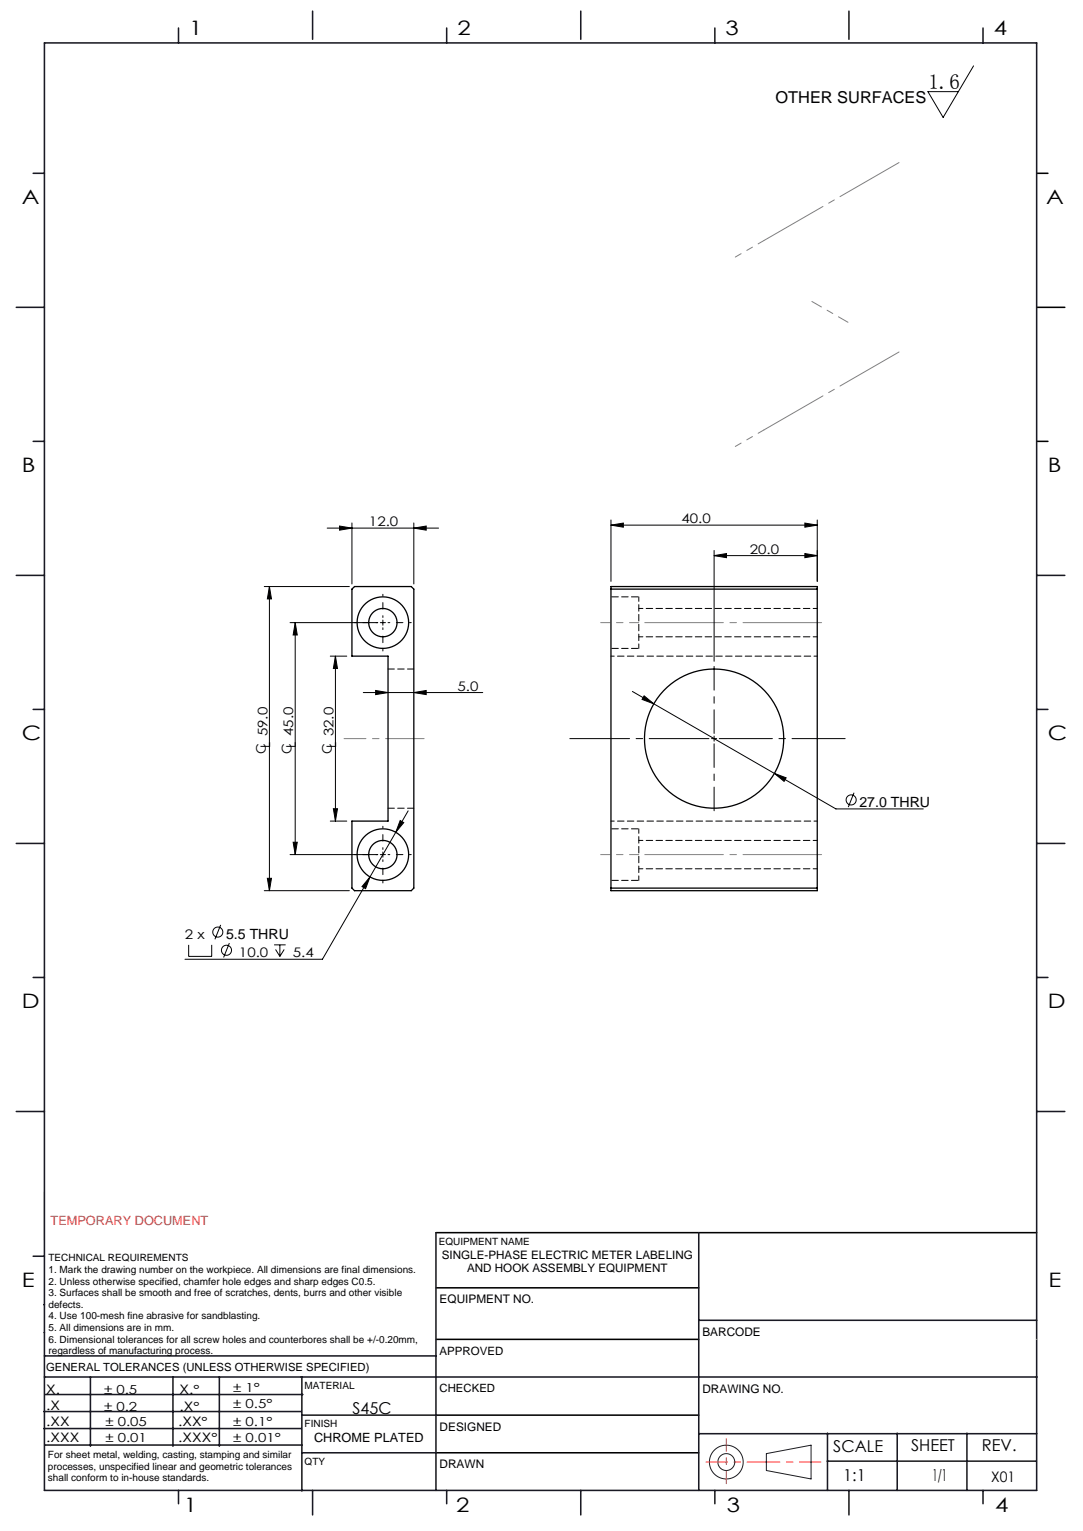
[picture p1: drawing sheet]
<svg xmlns="http://www.w3.org/2000/svg" width="210mm" height="297mm" viewBox="0 0 210 297" stroke-linecap="round" stroke-linejoin="round" font-family="sans-serif">
<g fill="none" stroke="#191924" stroke-width=".19">
<path d="M8.6 231.2v9.4M148.6 282l8.7-1.6v6.5l-8.7-1.6z"/>
<circle cx="140.8" cy="283.6" r="3.3"/>
<circle cx="140.8" cy="283.6" r="1.64"/>
</g>
<path d="M201 33.6h2.2M201 59.6h5.5M201 85.6h2.2M84.5 239.1h116.5M84.6 259.8h50.9M84.6 249.8h50.9M84.6 274.5h50.9M84.5 281.8h51" fill="none" stroke="#000" stroke-width=".3"/>
<path d="M136.9 283.6h22.3" fill="none" stroke="#f00" stroke-width=".19" stroke-dasharray="6.3 1.3 1.3 1.3" stroke-dashoffset="2.2"/>
<path d="M140.8 287.8v-8.7" fill="none" stroke="#f00" stroke-width=".19" stroke-dasharray="6.3 1.3 1.3 1.3" stroke-dashoffset="3.9"/>
<g fill="none" stroke="#191924" stroke-width=".3">
<path d="M8.6 8.3h192.4v280.8h-192.4zM34.6 5.4v2.9M60.6 2.2v5.4M86.6 5.4v2.9M112.6 2.2v5.4M138.6 5.4v2.9M164.6 2.2v5.4M190.6 5.4v2.9M6.4 33.6h2.2M3.2 59.6h5.4M6.4 85.6h2.2M3.2 111.6h5.4"/>
<path d="M201 111.6h5.5M6.4 137.6h2.2M201 137.6h2.2M3.2 163.6h5.4M201 163.6h5.5M6.4 189.6h2.2M201 189.6h2.2M3.2 215.6h5.4M201 215.6h5.5M84.5 239.1v50M135.5 239.1v50M6.4 243.7h2.2"/>
<path d="M8.5 253.1h.1M8.6 258.5h.1M135.5 256.1h65.5M8.5 277.1h49.9M8.5 273.8h49.9M8.6 267.1h75.9M8.6 263h75.9M8.8 270.5h49.9M17.5 267.1v13.5M33.5 267.1v13.5M42.5 267.1v13.5M58.5 267.1v22.1"/>
<path d="M58.6 274.5h26M84.6 267.1h116.5M135.5 278.1h65.5M160.5 278v11.1M174 278v11.1M187.5 278v11.1M8.8 280.3h49.7M34.6 289.1v2.6M58.5 281.8h26M60.6 289.1v4.8M86.6 289.1v2.6M112.6 289.1v4.8"/>
<path d="M138.6 289.1v2.6M160.4 283.5h40.6M164.6 289.1v4.8M190.6 289.1v2.6"/>
</g>
<path d="M201 259.8h.1" fill="none" stroke="#c0c0c0" stroke-width=".19"/>
<g fill="none" stroke="#000" stroke-width=".19">
<path d="M188.8 12.8l-5.9 10-3-5h5.9M51.2 113.8h16.5M52.2 113.8v59M52.2 113.8l.4 2.4h-.8zM63.4 102.4h21.6M65.8 102l2.4 .4-2.4 .4zM68.2 101.4v11.9M80.2 102.4l2.4-.4v.8zM80.2 101.4v11.9M118.5 101.9l2.4-.4v.8zM118.5 100.9v11.9M118.5 101.9h40"/>
<path d="M138.5 107.8l2.4-.4v.8zM138.5 106.8v21.5M138.5 107.8h20M156.1 107.4l2.4 .4-2.4 .4zM156.1 101.5l2.4 .4-2.4 .4zM158.5 100.9v11.9M56.2 120.8h17M57.2 120.8v45M57.2 120.8l.4 2.4h-.8zM64 127.3h3.2M65 127.3v32M65 127.3l.4 2.4h-.8z"/>
<path d="M70.4 134.3h23.2M72.8 133.9l2.4 .4-2.4 .4zM73.7 120.8h1M74.2 120.3v1M80.2 134.3l2.4-.4v.8zM122.6 134.1l39.5 22.8h16.9M124.9 135l1.9 1.5-2.3-.8zM64 159.3h3.2M64.6 156.9h.8l-.4 2.4zM77.6 159.2l.7 .4-1.6 1.9zM79.1 157.3l-16.6 28.8h-26.6M138 143.3h1"/>
<path d="M138.5 142.8v1M150.2 150l2.2 .9-.4 .7zM165.6 153.8l-1.1 2.8M42.8 179.4l-1.1 2.8M51.2 172.8h16.5M51.8 170.4h.8l-.4 2.4zM56.2 165.8h17M56.8 163.4h.8l-.4 2.4zM71.7 170.1l-.8 2.3-.7-.4zM73.7 165.8h1M74.2 165.3v1M36.6 183.3v2.2h4.5v-2.2"/>
<path d="M44.5 182.9l-1.1 2.8M53.2 183.3h2.2M53.4 184.2l.9 1.3M54.3 183.3v2.2M55.1 184.2l-.8 1.3"/>
<circle cx="165" cy="155.2" r=".98"/>
<circle cx="42.2" cy="180.8" r=".98"/>
<circle cx="43.9" cy="184.3" r=".98"/>
</g>
<path d="M138.5 142.3v-13M138.5 144.3v13" fill="none" stroke="#000" stroke-width=".19" stroke-dasharray="15.2 1.3 1.3 1.3" stroke-dashoffset="10.6"/>
<path d="M137.5 143.3h-27" fill="none" stroke="#000" stroke-width=".19" stroke-dasharray="15.2 1.3 1.3 1.3" stroke-dashoffset="3.7"/>
<path d="M139.5 143.3h24.4" fill="none" stroke="#000" stroke-width=".19" stroke-dasharray="15.2 1.3 1.3 1.3" stroke-dashoffset="4.9"/>
<path d="M74.2 119.8v-4.5M73.2 120.8h-4.5M74.2 121.8v4.5M75.2 120.8h4.5M73.2 165.8h-4.5M74.2 164.8v-4.5M74.2 166.8v4.5M75.2 165.8h4.5" fill="none" stroke="#000" stroke-width=".19" stroke-dasharray="15.2 1.3 1.3 1.3" stroke-dashoffset="14.9"/>
<path d="M160.5 120.8h-36.6M160.5 165.8h-36.6" fill="none" stroke="#808080" stroke-width=".19" stroke-dasharray="15.2 1.3 1.3 1.3" stroke-dashoffset="-1.2"/>
<path d="M123.9 120.8h-7.4M123.9 165.8h-7.4" fill="none" stroke="#808080" stroke-width=".19" stroke-dasharray="15.2 1.3 1.3 1.3" stroke-dashoffset="13.4"/>
<path d="M82.2 143.3h-15.5" fill="none" stroke="#808080" stroke-width=".19" stroke-dasharray="15.2 1.3 1.3 1.3" stroke-dashoffset="7.8"/>
<path d="M164.4 62.5l-7-4" fill="none" stroke="#808080" stroke-width=".19" stroke-dasharray="15.2 1.3 1.3 1.3" stroke-dashoffset="13.1"/>
<path d="M174.3 31.5l-26.2 15.2M174.3 68.3l-26.2 15.1" fill="none" stroke="#808080" stroke-width=".19" stroke-dasharray="15.2 1.3 1.3 1.3" stroke-dashoffset="2"/>
<path d="M148.1 46.7l-5.5 3.2M148.1 83.4l-5.5 3.2" fill="none" stroke="#808080" stroke-width=".19" stroke-dasharray="15.2 1.3 1.3 1.3" stroke-dashoffset="13.9"/>
<g fill="#000">
<path d="M52.2 113.8l.4 2.4h-.8zM51.8 170.4h.8l-.4 2.4zM65 127.3l.4 2.4h-.8zM64.6 156.9h.8l-.4 2.4zM57.2 120.8l.4 2.4h-.8zM56.8 163.4h.8l-.4 2.4z"/>
<path d="M65.8 102l2.4 .4-2.4 .4zM80.2 102.4l2.4-.4v.8zM72.8 133.9l2.4 .4-2.4 .4zM80.2 134.3l2.4-.4v.8z"/>
<path d="M118.5 101.9l2.4-.4v.8zM156.1 101.5l2.4 .4-2.4 .4zM124.9 135l-.4 .7 2.3 .8zM150.2 150l1.8 1.6 .4-.7zM77.6 159.2l-.9 2.3 1.6-1.9zM71.7 170.1l-1.5 1.9 .7 .4z"/>
<path d="M138.5 107.8l2.4-.4v.8zM156.1 107.4l2.4 .4-2.4 .4z"/>
</g>
<g fill="none" stroke="#000" stroke-width=".25">
<path d="M68.2 114.3l.5-.5h11l.5 .5v58l-.5 .5h-11l-.5-.5v-13h7v-32h-7zM118.5 114.3h40M118.5 113.8h40v59h-40zM118.5 172.3h40"/>
<circle cx="74.2" cy="120.8" r="5"/>
<circle cx="74.2" cy="120.8" r="2.75"/>
<circle cx="138.5" cy="143.3" r="13.5"/>
<circle cx="74.2" cy="165.8" r="5"/>
<circle cx="74.2" cy="165.8" r="2.75"/>
</g>
<path d="M123.9 125.8v-10M123.9 170.8v-10" fill="none" stroke="#000" stroke-width=".19" stroke-dasharray="1.3 .6" stroke-dashoffset=".4"/>
<path d="M118.5 127.3h40M158.5 159.3h-40" fill="none" stroke="#000" stroke-width=".19" stroke-dasharray="1.3 .6" stroke-dashoffset=".6"/>
<path d="M123.9 115.8h-5.4M118.5 125.8h5.4M118.5 170.8h5.4M123.9 160.8h-5.4" fill="none" stroke="#000" stroke-width=".19" stroke-dasharray="1.3 .6" stroke-dashoffset="-.2"/>
<path d="M158.5 118h-34.6M123.9 123.5h34.6M123.9 168.5h34.6M158.5 163h-34.6" fill="none" stroke="#000" stroke-width=".19" stroke-dasharray="1.3 .6" stroke-dashoffset=".5"/>
<path d="M80.2 129.8h-5M75.2 156.8h5" fill="none" stroke="#000" stroke-width=".19" stroke-dasharray="1.3 .6"/>
<text font-size="4.1" x="180" y="17.2">1.6</text>
<g font-size="3.9">
<text x="36.7" y="6.9">1</text>
<text x="88.7" y="6.9">2</text>
<text x="140.7" y="6.9">3</text>
<text x="192.7" y="6.9">4</text>
<text x="4.2" y="39.5">A</text>
<text x="202.9" y="39.5">A</text>
<text x="4.2" y="91.5">B</text>
<text x="203.2" y="91.5">B</text>
<text x="4.2" y="143.5">C</text>
<text x="203.2" y="143.5">C</text>
<text x="4.2" y="195.5">D</text>
<text x="203.2" y="195.5">D</text>
<text x="4.2" y="249.6">E</text>
<text x="203.3" y="249.6">E</text>
<text x="35.7" y="293.4">1</text>
<text x="88.4" y="293.4">2</text>
<text x="141" y="293.4">3</text>
<text x="193" y="293.4">4</text>
</g>
<g font-size="3.2">
<text x="150.4" y="20">OTHER SURFACES</text>
<text x="68.4" y="274.4">S45C</text>
<text x="161.6" y="281.7">SCALE</text>
<text x="176.7" y="281.5">SHEET</text>
<text x="190.4" y="281.5">REV.</text>
<text x="163.5" y="287.3">1:1</text>
<text x="180.8" y="287.3">1/1</text>
</g>
<text font-size="2.8" x="192.2" y="287.5">X01</text>
<g font-size="2.7">
<text x="166.7" y="156.5">27.0 THRU</text>
<text x="43.8" y="182.2">5.5 THRU</text>
</g>
<g font-size="2.6">
<text x="132.2" y="101.5">40.0</text>
<text x="71.5" y="102.1">12.0</text>
<text x="145.4" y="107.4">20.0</text>
<text x="88.7" y="134">5.0</text>
<text x="51.5" y="146.2" transform="rotate(-90 51.5 146.2)">C</text>
<text x="52.4" y="145.2" transform="rotate(-90 52.4 145.2)">L 59.0</text>
<text x="56.5" y="146.2" transform="rotate(-90 56.5 146.2)">C</text>
<text x="57.4" y="145.2" transform="rotate(-90 57.4 145.2)">L 45.0</text>
<text x="64.3" y="146.2" transform="rotate(-90 64.3 146.2)">C</text>
<text x="65.2" y="145.2" transform="rotate(-90 65.2 145.2)">L 32.0</text>
<text x="35.9" y="182.2">2 x</text>
<text x="46.3" y="185.7">10.0</text>
<text x="56.8" y="185.7">5.4</text>
</g>
<text font-size="2.5" fill="#ff1f1f" x="9.8" y="237.6">TEMPORARY DOCUMENT</text>
<g font-size="2.5">
<text x="8.9" y="273.6">.X</text>
<text x="8.9" y="270.4">X.</text>
<text x="34.8" y="273.7">.X°</text>
<text x="34.8" y="270.5">X.°</text>
<text x="9" y="276.7">.XX</text>
<text x="9" y="279.7">.XXX</text>
<text x="34.5" y="276.7">.XX°</text>
<text x="34.6" y="279.8">.XXX°</text>
<text x="60.9" y="279.8">CHROME PLATED</text>
</g>
<g font-size="2.4">
<text x="45.2" y="270">± 1°</text>
<text x="20.2" y="270.4">± 0.5</text>
<text x="20.2" y="273.7">± 0.2</text>
<text x="45.2" y="273.2">± 0.5°</text>
<text x="20.4" y="279.7">± 0.01</text>
<text x="20.4" y="276.7">± 0.05</text>
<text x="45.2" y="276.7">± 0.1°</text>
<text x="45.2" y="279.7">± 0.01°</text>
</g>
<g font-size="2.3">
<text x="85.7" y="244.2">SINGLE-PHASE ELECTRIC METER LABELING</text>
<text x="90.6" y="246.8">AND HOOK ASSEMBLY EQUIPMENT</text>
<text x="85.2" y="252.9">EQUIPMENT NO.</text>
<text x="136.2" y="259.2">BARCODE</text>
<text x="136.2" y="270.2">DRAWING NO.</text>
<text x="85.2" y="277.6">DESIGNED</text>
<text x="85.2" y="284.9">DRAWN</text>
</g>
<g font-size="2.2">
<text x="85.2" y="262.8">APPROVED</text>
<text x="8.9" y="265.9">GENERAL TOLERANCES (UNLESS OTHERWISE SPECIFIED)</text>
<text x="85.2" y="270.1">CHECKED</text>
</g>
<g font-size="1.9">
<text x="9.4" y="244.7">TECHNICAL REQUIREMENTS</text>
<text x="85.1" y="241.5">EQUIPMENT NAME</text>
<text x="9.4" y="246.9">1. Mark the drawing number on the workpiece. All dimensions are final dimensions.</text>
<text x="9.4" y="249.2">2. Unless otherwise specified, chamfer hole edges and sharp edges C0.5.</text>
<text x="9.4" y="251.4">3. Surfaces shall be smooth and free of scratches, dents, burrs and other visible</text>
<text x="9.4" y="253.7">defects.</text>
<text x="9.4" y="256">4. Use 100-mesh fine abrasive for sandblasting.</text>
<text x="9.4" y="258.2">5. All dimensions are in mm.</text>
<text x="9.4" y="260.5">6. Dimensional tolerances for all screw holes and counterbores shall be +/-0.20mm,</text>
<text x="9.4" y="262.7">regardless of manufacturing process.</text>
<text x="59.1" y="269.5">MATERIAL</text>
<text x="59.1" y="276.9">FINISH</text>
<text x="9.3" y="282.9">For sheet metal, welding, casting, stamping and similar</text>
<text x="9.3" y="285.1">processes, unspecified linear and geometric tolerances</text>
<text x="9.3" y="287.4">shall conform to in-house standards.</text>
<text x="59.1" y="284.2">QTY</text>
</g>
</svg>
